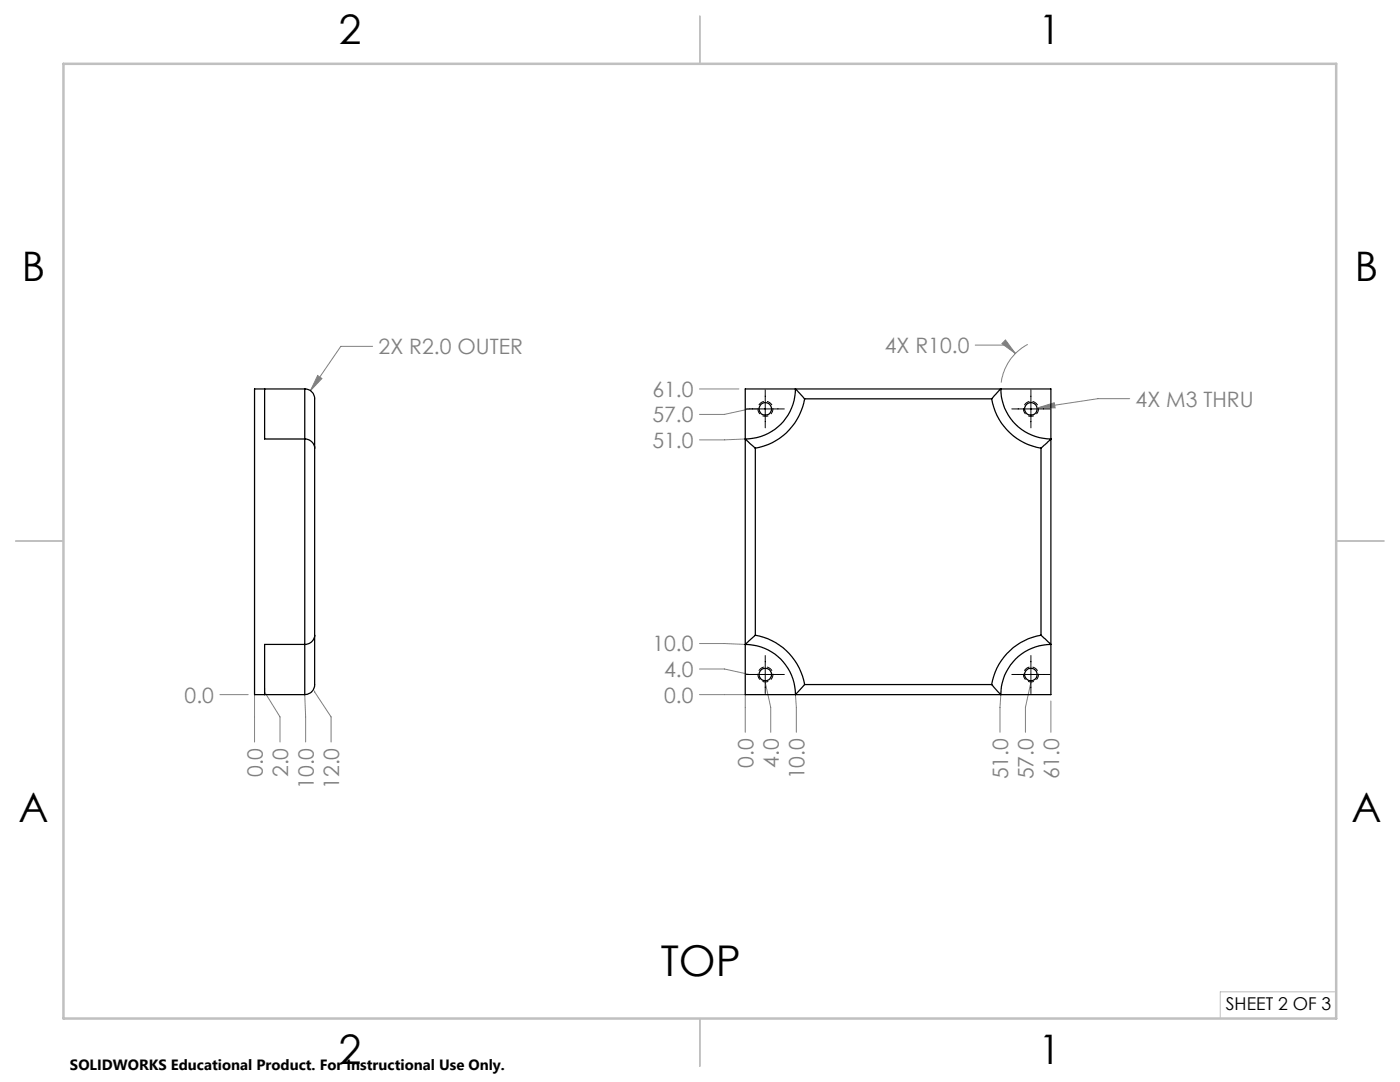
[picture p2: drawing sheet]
<svg xmlns="http://www.w3.org/2000/svg" width="279mm" height="216mm" viewBox="0 0 279 216" stroke-linecap="round" stroke-linejoin="round" font-family="sans-serif">
<g fill="none" stroke="#808080" stroke-width=".2">
<path d="M63.4 74.9l.8 .6-2.3 2.5zM74.4 69.1h-6.4l-6.1 8.9M139.6 77.6h7.9M194.6 68.9h6.4l1.6 1.6M200.7 67.8l1.9 2.7-2.6-1.9zM205.1 68.7a9.9 9.9 0 0 0-5.3 7.6M225.5 79.6h-6.4l-11.9 1.8M148.7 87.6l-9.1 .2M151.4 81.6h-1.8l-5 1.1h-5M207.2 81.4l3.2-1 .2 1zM43.9 138.6h5.6M50.8 138.6v9.5"/>
<path d="M52.8 137.3v.8l3.1 5v5M60.8 138.6l.2 9.5M62.8 137.9v.2l3.3 5v5M139.6 138.6h9.1v7.5M139.6 133.5h5l5 1.1h1.8M139.6 128.4l9.1 .2M152.7 135.9l1.1 5.2v5M158.8 138.6l.1 2.5v5M199.7 138.6l-.1 2.5v5M205.7 135.9l-1.1 5.2v5M209.7 139.9v6.2"/>
</g>
<path d="M152.8 83.1a1.5 1.5 0 0 1-1.4-2.2 1.5 1.5 0 0 1 2.6-.2 1.5 1.5 0 0 1-1.1 2.4h-.1M205.8 83.1a1.5 1.5 0 0 1-1.4-2.2 1.5 1.5 0 0 1 2.6-.2 1.5 1.5 0 0 1-1.1 2.4h-.1M152.8 136.1a1.5 1.5 0 0 1-1.4-2.2 1.5 1.5 0 0 1 2.6-.2 1.5 1.5 0 0 1-1.1 2.4h-.1M205.8 136.1a1.5 1.5 0 0 1-1.4-2.2 1.5 1.5 0 0 1 2.6-.2 1.5 1.5 0 0 1-1.1 2.4h-.1" fill="none" stroke="#000" stroke-width=".2" stroke-dasharray="1.3 .6" stroke-dashoffset=".7" stroke-linecap="butt"/>
<path d="M266.7 197.9h-23.2v5.3" fill="none" stroke="#c0c0c0" stroke-width=".2"/>
<path d="M139.7 3.2v9.5M3.1 107.9h9.6M266.7 107.9h9.5M139.7 203.2v9.6" fill="none" stroke="#c0c0c0" stroke-width=".25"/>
<path d="M12.7 12.7h254v190.5h-254z" fill="none" stroke="#c0c0c0" stroke-width=".5"/>
<path d="M152.7 77.8v7.6M205.7 77.8v7.6M148.9 81.6h7.6M201.9 81.6h7.6M148.9 134.6h7.6M152.7 130.8v7.6M201.9 134.6h7.6M205.7 130.8v7.6" fill="none" stroke="#000" stroke-width=".2"/>
<path d="M200.7 67.8l-.7 .8 2.6 1.9zM207.2 81.4h3.4l-.2-1zM63.4 74.9l-1.5 3.1 2.3-2.5z" fill="#808080"/>
<g fill="none" stroke="#000" stroke-width=".25">
<path d="M52.8 77.6v10h8M60.8 77.6v10M60.8 77.6a1.96 1.96 0 0 1 2 2v9.8M60.8 77.6h-10v61h10M148.7 77.6h61v61h-61zM160.6 79.6l-1.8-2a10 10 0 0 1-10.1 10l2 1.8M160.6 79.6a12.1 12.1 0 0 1-9.9 9.8M160.6 79.6h37.3M197.9 79.6l1.8-2a10.1 10.1 0 0 0 10 10l-1.9 1.8M197.9 79.6a12 12 0 0 0 9.9 9.8M60.8 87.6a1.96 1.96 0 0 1 2 1.8M60.8 87.6v41"/>
<path d="M62.8 89.4v37.4M150.7 89.4v37.4M207.8 89.4v37.4M60.8 128.6v10M60.8 128.6h-8v10M62.8 126.8v9.8a1.98 1.98 0 0 1-2 2M62.8 126.8a1.93 1.93 0 0 1-2 1.8M150.7 126.8l-2 1.8a10 10 0 0 1 10.1 10l1.8-2M150.7 126.8a12.1 12.1 0 0 1 9.9 9.8M160.6 136.6h37.3M207.8 126.8l1.9 1.8a10 10 0 0 0-10 10l-1.8-2M207.8 126.8a12.1 12.1 0 0 0-9.9 9.8"/>
<circle cx="152.7" cy="81.6" r="1.24"/>
<circle cx="205.7" cy="81.6" r="1.25"/>
<circle cx="152.7" cy="134.6" r="1.25"/>
<circle cx="205.7" cy="134.6" r="1.26"/>
</g>
<text font-size="8.5" x="131.9" y="194.8">TOP</text>
<g font-size="8.1">
<text x="67.6" y="8.9">2</text>
<text x="207.3" y="8.9">1</text>
<text x="4.4" y="56.2">B</text>
<text x="270.4" y="56.2">B</text>
<text x="3.7" y="164.1">A</text>
<text x="269.7" y="164.1">A</text>
<text x="67.6" y="212.4">2</text>
<text x="207.3" y="212.4">1</text>
</g>
<g font-size="4.2" fill="#808080">
<text x="75.6" y="70.7">2X R2.0 OUTER</text>
<text x="176.6" y="70.5">4X R10.0</text>
<text x="130.2" y="79.2">61.0</text>
<text x="226.6" y="81.1">4X M3 THRU</text>
<text x="130.2" y="89.4">51.0</text>
<text x="130.2" y="84.3">57.0</text>
<text x="130.2" y="130">10.0</text>
<text x="132.6" y="135.1">4.0</text>
<text x="36.9" y="140.2">0.0</text>
<text x="132.6" y="140.2">0.0</text>
<text x="52.4" y="155.1" transform="rotate(-90 52.4 155.1)">0.0</text>
<text x="57.5" y="155.1" transform="rotate(-90 57.5 155.1)">2.0</text>
<text x="150.4" y="153.2" transform="rotate(-90 150.4 153.2)">0.0</text>
<text x="155.4" y="153.2" transform="rotate(-90 155.4 153.2)">4.0</text>
<text x="160.5" y="155.5" transform="rotate(-90 160.5 155.5)">10.0</text>
<text x="201.2" y="155.5" transform="rotate(-90 201.2 155.5)">51.0</text>
<text x="206.3" y="155.5" transform="rotate(-90 206.3 155.5)">57.0</text>
<text x="211.4" y="155.5" transform="rotate(-90 211.4 155.5)">61.0</text>
<text x="62.6" y="157.4" transform="rotate(-90 62.6 157.4)">10.0</text>
<text x="67.7" y="157.4" transform="rotate(-90 67.7 157.4)">12.0</text>
</g>
<text font-size="3.5" x="244.6" y="201.6">SHEET 2 OF 3</text>
<text font-size="3" x="14" y="213.5">SOLIDWORKS Educational Product. For Instructional Use Only.</text>
</svg>
